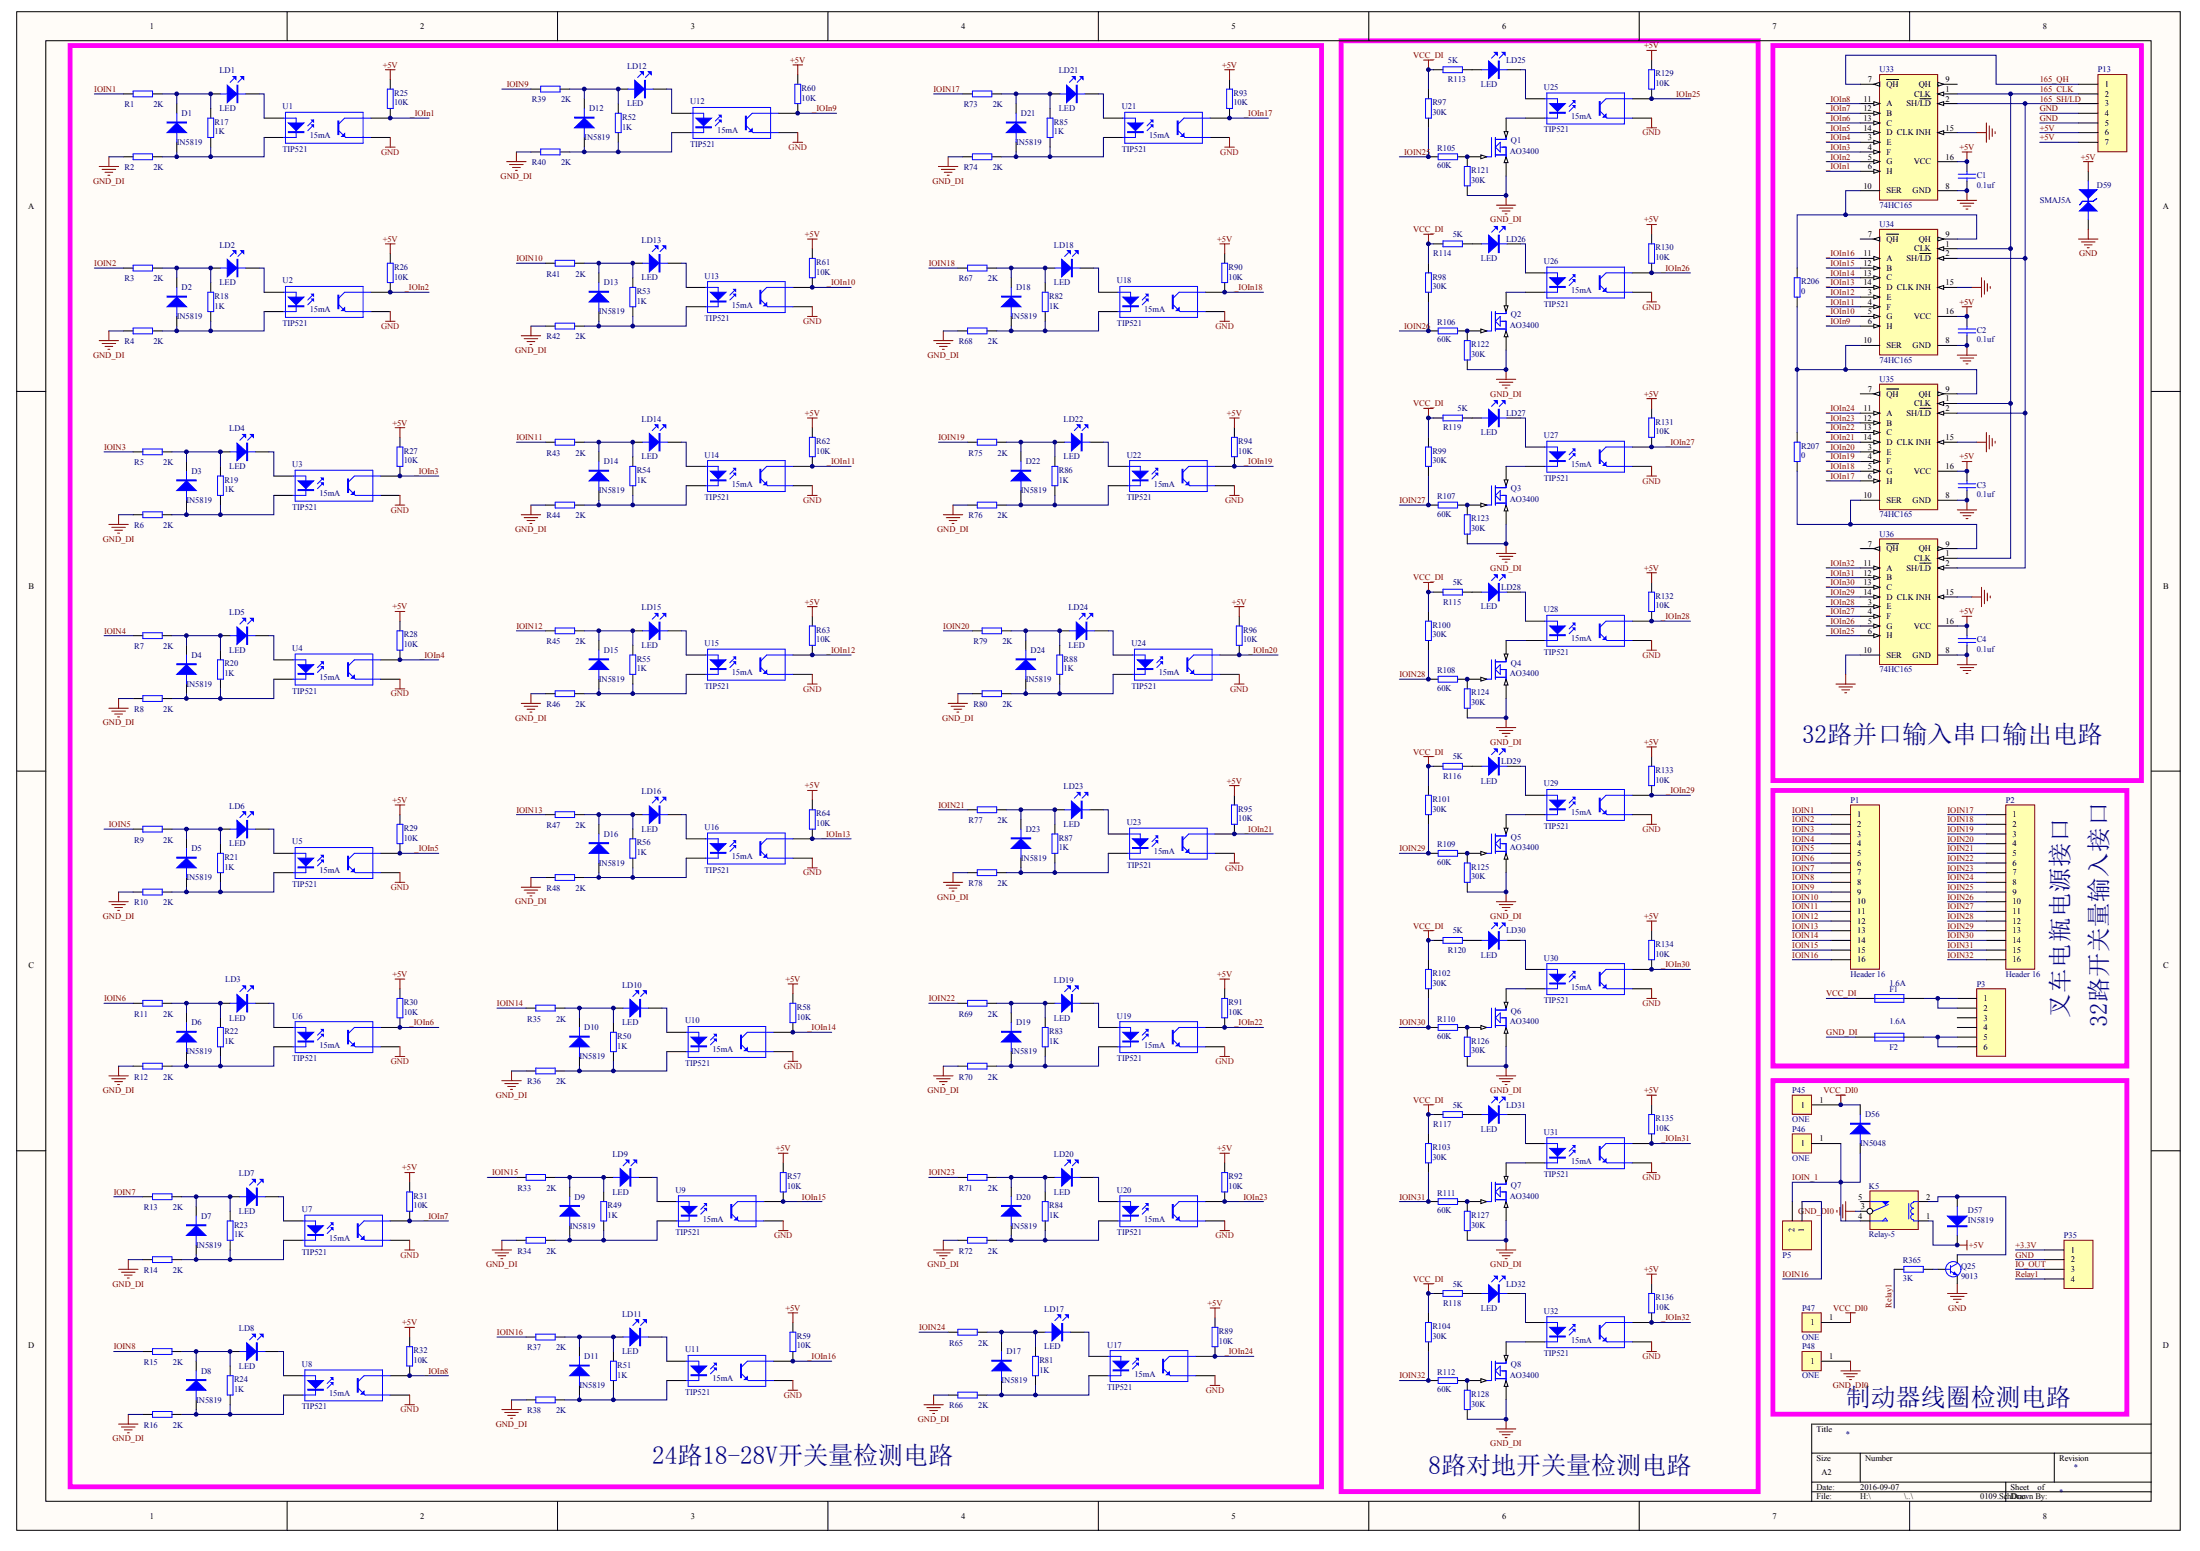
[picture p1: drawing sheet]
# Altium schematic sheet 如意硬件采集模块0831.SchDoc
size A2

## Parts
C1  0.1uf  [0603C-1]
C2  0.1uf  [0603C-1]
C3  0.1uf  [0603C-1]
C4  0.1uf  [0603C-1]
D1  IN5819  [DIODETP-5]
D2  IN5819  [DIODETP-5]
D3  IN5819  [DIODETP-5]
D4  IN5819  [DIODETP-5]
D5  IN5819  [DIODETP-5]
D6  IN5819  [DIODETP-5]
D7  IN5819  [DIODETP-5]
D8  IN5819  [DIODETP-5]
D9  IN5819  [DIODETP-5]
D10  IN5819  [DIODETP-5]
D11  IN5819  [DIODETP-5]
D12  IN5819  [DIODETP-5]
D13  IN5819  [DIODETP-5]
D14  IN5819  [DIODETP-5]
D15  IN5819  [DIODETP-5]
D16  IN5819  [DIODETP-5]
D17  IN5819  [DIODETP-5]
D18  IN5819  [DIODETP-5]
D19  IN5819  [DIODETP-5]
D20  IN5819  [DIODETP-5]
D21  IN5819  [DIODETP-5]
D22  IN5819  [DIODETP-5]
D23  IN5819  [DIODETP-5]
D24  IN5819  [DIODETP-5]
D56  IN5048  [DIODE-AXL]
D57  IN5819  [DIODETP-5]
D59  SMAJ5A  [SMB]
F1  1.6A  [1812]
F2  1.6A  [1812]
K5  Relay-5  [RELAYJL]
LD1  LED  [LED_Z1]
LD2  LED  [LED_Z1]
LD3  LED  [LED_Z1]
LD4  LED  [LED_Z1]
LD5  LED  [LED_Z1]
LD6  LED  [LED_Z1]
LD7  LED  [LED_Z1]
LD8  LED  [LED_Z1]
LD9  LED  [LED_Z1]
LD10  LED  [LED_Z1]
LD11  LED  [LED_Z1]
LD12  LED  [LED_Z1]
LD13  LED  [LED_Z1]
LD14  LED  [LED_Z1]
LD15  LED  [LED_Z1]
LD16  LED  [LED_Z1]
LD17  LED  [LED_Z1]
LD18  LED  [LED_Z1]
LD19  LED  [LED_Z1]
LD20  LED  [LED_Z1]
LD21  LED  [LED_Z1]
LD22  LED  [LED_Z1]
LD23  LED  [LED_Z1]
LD24  LED  [LED_Z1]
LD25  LED  [LED_Z1]
LD26  LED  [LED_Z1]
LD27  LED  [LED_Z1]
LD28  LED  [LED_Z1]
LD29  LED  [LED_Z1]
LD30  LED  [LED_Z1]
LD31  LED  [LED_Z1]
LD32  LED  [LED_Z1]
P1  Header 16  [KF3.96-16P]
P2  Header 16  [KF3.96-16P]
P3  Header 6  [HDR1X6]  (value not drawn)
P5  Header 2  [HDR2X1_A]  (value not drawn)
P13  Header 7  [HDR1X7]  (value not drawn)
P35  Header 4  [HDR1X4]  (value not drawn)
P45  ONE  [ONE]
P46  ONE  [ONE]
P47  ONE  [ONE]
P48  ONE  [ONE]
Q1  AO3400  [SOT23-JFET]
Q2  AO3400  [SOT23-JFET]
Q3  AO3400  [SOT23-JFET]
Q4  AO3400  [SOT23-JFET]
Q5  AO3400  [SOT23-JFET]
Q6  AO3400  [SOT23-JFET]
Q7  AO3400  [SOT23-JFET]
Q8  AO3400  [SOT23-JFET]
Q25  9013  [SOT23-BCE]
R1  2K  [0603R-1]
R2  2K  [0603R-1]
R3  2K  [0603R-1]
R4  2K  [0603R-1]
R5  2K  [0603R-1]
R6  2K  [0603R-1]
R7  2K  [0603R-1]
R8  2K  [0603R-1]
R9  2K  [0603R-1]
R10  2K  [0603R-1]
R11  2K  [0603R-1]
R12  2K  [0603R-1]
R13  2K  [0603R-1]
R14  2K  [0603R-1]
R15  2K  [0603R-1]
R16  2K  [0603R-1]
R17  1K  [0603R-1]
R18  1K  [0603R-1]
R19  1K  [0603R-1]
R20  1K  [0603R-1]
R21  1K  [0603R-1]
R22  1K  [0603R-1]
R23  1K  [0603R-1]
R24  1K  [0603R-1]
R25  10K  [0603R-1]
R26  10K  [0603R-1]
R27  10K  [0603R-1]
R28  10K  [0603R-1]
R29  10K  [0603R-1]
R30  10K  [0603R-1]
R31  10K  [0603R-1]
R32  10K  [0603R-1]
R33  2K  [0603R-1]
R34  2K  [0603R-1]
R35  2K  [0603R-1]
R36  2K  [0603R-1]
R37  2K  [0603R-1]
R38  2K  [0603R-1]
R39  2K  [0603R-1]
R40  2K  [0603R-1]
R41  2K  [0603R-1]
R42  2K  [0603R-1]
R43  2K  [0603R-1]
R44  2K  [0603R-1]
R45  2K  [0603R-1]
R46  2K  [0603R-1]
R47  2K  [0603R-1]
R48  2K  [0603R-1]
R49  1K  [0603R-1]
R50  1K  [0603R-1]
R51  1K  [0603R-1]
R52  1K  [0603R-1]
R53  1K  [0603R-1]
R54  1K  [0603R-1]
R55  1K  [0603R-1]
R56  1K  [0603R-1]
R57  10K  [0603R-1]
R58  10K  [0603R-1]
R59  10K  [0603R-1]
R60  10K  [0603R-1]
R61  10K  [0603R-1]
R62  10K  [0603R-1]
R63  10K  [0603R-1]
R64  10K  [0603R-1]
R65  2K  [0603R-1]
R66  2K  [0603R-1]
R67  2K  [0603R-1]
R68  2K  [0603R-1]
R69  2K  [0603R-1]
R70  2K  [0603R-1]
R71  2K  [0603R-1]
R72  2K  [0603R-1]
R73  2K  [0603R-1]
R74  2K  [0603R-1]
R75  2K  [0603R-1]
R76  2K  [0603R-1]
R77  2K  [0603R-1]
R78  2K  [0603R-1]
R79  2K  [0603R-1]
R80  2K  [0603R-1]
R81  1K  [0603R-1]
R82  1K  [0603R-1]
R83  1K  [0603R-1]
R84  1K  [0603R-1]
R85  1K  [0603R-1]
R86  1K  [0603R-1]
R87  1K  [0603R-1]
R88  1K  [0603R-1]
R89  10K  [0603R-1]
R90  10K  [0603R-1]
R91  10K  [0603R-1]
R92  10K  [0603R-1]
R93  10K  [0603R-1]
R94  10K  [0603R-1]
R95  10K  [0603R-1]
R96  10K  [0603R-1]
R97  30K  [0603R-1]
R98  30K  [0603R-1]
R99  30K  [0603R-1]
R100  30K  [0603R-1]
R101  30K  [0603R-1]
R102  30K  [0603R-1]
R103  30K  [0603R-1]
R104  30K  [0603R-1]
R105  60K  [0603R-1]
R106  60K  [0603R-1]
R107  60K  [0603R-1]
R108  60K  [0603R-1]
R109  60K  [0603R-1]
R110  60K  [0603R-1]
R111  60K  [0603R-1]
R112  60K  [0603R-1]
R113  5K  [0603R-1]
R114  5K  [0603R-1]
R115  5K  [0603R-1]
R116  5K  [0603R-1]
R117  5K  [0603R-1]
R118  5K  [0603R-1]
R119  5K  [0603R-1]
R120  5K  [0603R-1]
R121  30K  [0603R-1]
R122  30K  [0603R-1]
R123  30K  [0603R-1]
R124  30K  [0603R-1]
R125  30K  [0603R-1]
R126  30K  [0603R-1]
R127  30K  [0603R-1]
R128  30K  [0603R-1]
R129  10K  [0603R-1]
R130  10K  [0603R-1]
R131  10K  [0603R-1]
R132  10K  [0603R-1]
R133  10K  [0603R-1]
R134  10K  [0603R-1]
R135  10K  [0603R-1]
R136  10K  [0603R-1]
R206  0  [0603R-1]
R207  0  [0603R-1]
R365  3K  [0603R-1]
U1  TIP521  [DIP-4]
U2  TIP521  [DIP-4]
U3  TIP521  [DIP-4]
U4  TIP521  [DIP-4]
U5  TIP521  [DIP-4]
U6  TIP521  [DIP-4]
U7  TIP521  [DIP-4]
U8  TIP521  [DIP-4]
U9  TIP521  [DIP-4]
U10  TIP521  [DIP-4]
U11  TIP521  [DIP-4]
U12  TIP521  [DIP-4]
U13  TIP521  [DIP-4]
U14  TIP521  [DIP-4]
U15  TIP521  [DIP-4]
U16  TIP521  [DIP-4]
U17  TIP521  [DIP-4]
U18  TIP521  [DIP-4]
U19  TIP521  [DIP-4]
U20  TIP521  [DIP-4]
U21  TIP521  [DIP-4]
U22  TIP521  [DIP-4]
U23  TIP521  [DIP-4]
U24  TIP521  [DIP-4]
U25  TIP521  [DIP-4]
U26  TIP521  [DIP-4]
U27  TIP521  [DIP-4]
U28  TIP521  [DIP-4]
U29  TIP521  [DIP-4]
U30  TIP521  [DIP-4]
U31  TIP521  [DIP-4]
U32  TIP521  [DIP-4]
U33  74HC165  [DIP-16]
U34  74HC165  [DIP-16]
U35  74HC165  [DIP-16]
U36  74HC165  [DIP-16]

## Blocks framed on the sheet
24路18-28V开关量检测电路: D1-D24 LD1-LD24 R1-R96 U1-U24
8路对地开关量检测电路: LD25-LD32 Q1-Q8 R97-R136 U25-U32
32路并口输入串口输出电路: C1-C4 D59 P13 R206 R207 U33-U36
制动器线圈检测电路: D56 D57 K5 P5 P35 P45-P48 Q25 R365

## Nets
+5V: C1.2 C2.2 C3.2 C4.2 D57.2(K) D59.2(K) K5.1 P13.6 P13.7 R25.1 R26.1 R27.1 R28.1 R29.1 R30.1 R31.1 R32.1 R57.1 R58.1 R59.1 R60.1 R61.1 R62.1 R63.1 R64.1 R89.1 R90.1 R91.1 R92.1 R93.1 R94.1 R95.1 R96.1 R129.1 R130.1 R131.1 R132.1 R133.1 R134.1 R135.1 R136.1 U33.16(VCC) U34.16(VCC) U35.16(VCC) U36.16(VCC)
GND: C1.1 C2.1 C3.1 C4.1 D59.1(A) P13.4 P13.5 P35.2 Q25.E U1.3(E) U2.3(E) U3.3(E) U4.3(E) U5.3(E) U6.3(E) U7.3(E) U8.3(E) U9.3(E) U10.3(E) U11.3(E) U12.3(E) U13.3(E) U14.3(E) U15.3(E) U16.3(E) U17.3(E) U18.3(E) U19.3(E) U20.3(E) U21.3(E) U22.3(E) U23.3(E) U24.3(E) U25.3(E) U26.3(E) U27.3(E) U28.3(E) U29.3(E) U30.3(E) U31.3(E) U32.3(E) U33.8(GND) U33.15(CLK_INH) U34.8(GND) U34.15(CLK_INH) U35.8(GND) U35.15(CLK_INH) U36.8(GND) U36.10(SER) U36.15(CLK_INH)
GND_DI: F2.1 Q1.3(S) Q2.3(S) Q3.3(S) Q4.3(S) Q5.3(S) Q6.3(S) Q7.3(S) Q8.3(S) R2.1 R4.1 R6.1 R8.1 R10.1 R12.1 R14.1 R16.1 R34.1 R36.1 R38.1 R40.1 R42.1 R44.1 R46.1 R48.1 R66.1 R68.1 R70.1 R72.1 R74.1 R76.1 R78.1 R80.1 R121.1 R122.1 R123.1 R124.1 R125.1 R126.1 R127.1 R128.1
GND_DI0: K5.3 P48.1
VCC_DI: F1.1 R97.2 R98.2 R99.2 R100.2 R101.2 R102.2 R103.2 R104.2 R113.1 R114.1 R115.1 R116.1 R117.1 R118.1 R119.1 R120.1
VCC_DI0: D56.2(K) P45.1 P47.1
165_CLK: P13.2 U33.1(CLK) U34.1(CLK) U35.1(CLK) U36.1(CLK)
165_QH: P13.1 U33.7(~{QH})
165_SH/LD: P13.3 U33.2(SH/~{LD}) U34.2(SH/~{LD}) U35.2(SH/~{LD}) U36.2(SH/~{LD})
+3.3V: P35.1
_IOIn1: R25.2 U1.4(C) U33.6(H)
_IOIn2: R26.2 U2.4(C) U33.5(G)
_IOIn3: R27.2 U3.4(C) U33.4(F)
_IOIn4: R28.2 U4.4(C) U33.3(E)
_IOIn5: R29.2 U5.4(C) U33.14(D)
_IOIn6: R30.2 U6.4(C) U33.13(C)
_IOIn7: R31.2 U7.4(C) U33.12(B)
_IOIn8: R32.2 U8.4(C) U33.11(A)
_IOIn9: R60.2 U12.4(C) U34.6(H)
_IOIn10: R61.2 U13.4(C) U34.5(G)
_IOIn11: R62.2 U14.4(C) U34.4(F)
_IOIn12: R63.2 U15.4(C) U34.3(E)
_IOIn13: R64.2 U16.4(C) U34.14(D)
_IOIn14: R58.2 U10.4(C) U34.13(C)
_IOIn15: R57.2 U9.4(C) U34.12(B)
_IOIn16: R59.2 U11.4(C) U34.11(A)
_IOIn17: R93.2 U21.4(C) U35.6(H)
_IOIn18: R90.2 U18.4(C) U35.5(G)
_IOIn19: R94.2 U22.4(C) U35.4(F)
_IOIn20: R96.2 U24.4(C) U35.3(E)
_IOIn21: R95.2 U23.4(C) U35.14(D)
_IOIn22: R91.2 U19.4(C) U35.13(C)
_IOIn23: R92.2 U20.4(C) U35.12(B)
_IOIn24: R89.2 U17.4(C) U35.11(A)
_IOIn25: R129.2 U25.4(C) U36.6(H)
_IOIn26: R130.2 U26.4(C) U36.5(G)
_IOIn27: R131.2 U27.4(C) U36.4(F)
_IOIn28: R132.2 U28.4(C) U36.3(E)
_IOIn29: R133.2 U29.4(C) U36.14(D)
_IOIn30: R134.2 U30.4(C) U36.13(C)
_IOIn31: R135.2 U31.4(C) U36.12(B)
_IOIn32: R136.2 U32.4(C) U36.11(A)
IO_OUT: P35.3
IOIN1: P1.1 R1.1
IOIN2: P1.2 R3.1
IOIN3: P1.3 R5.1
IOIN4: P1.4 R7.1
IOIN5: P1.5 R9.1
IOIN6: P1.6 R11.1
IOIN7: P1.7 R13.1
IOIN8: P1.8 R15.1
IOIN9: P1.9 R39.1
IOIN10: P1.10 R41.1
IOIN11: P1.11 R43.1
IOIN12: P1.12 R45.1
IOIN13: P1.13 R47.1
IOIN14: P1.14 R35.1
IOIN15: P1.15 R33.1
IOIN16: P1.16 P5.1 R37.1
IOIN17: P2.1 R73.1
IOIN18: P2.2 R67.1
IOIN19: P2.3 R75.1
IOIN20: P2.4 R79.1
IOIN21: P2.5 R77.1
IOIN22: P2.6 R69.1
IOIN23: P2.7 R71.1
IOIN24: P2.8 R65.1
IOIN25: P2.9 R97.1 R105.1
IOIN26: P2.10 R98.1 R106.1
IOIN27: P2.11 R99.1 R107.1
IOIN28: P2.12 R100.1 R108.1
IOIN29: P2.13 R101.1 R109.1
IOIN30: P2.14 R102.1 R110.1
IOIN31: P2.15 R103.1 R111.1
IOIN32: P2.16 R104.1 R112.1
IOIN_1: D56.1(A) K5.4 P5.2 P46.1
Relay1: P35.4 R365.2
NetD1_1: D1.1(A) R2.2 R17.1 U1.2(K)
NetD1_2: D1.2(K) LD1.1 R1.2 R17.2
NetD2_1: D2.1(A) R4.2 R18.1 U2.2(K)
NetD2_2: D2.2(K) LD2.1 R3.2 R18.2
NetD3_1: D3.1(A) R6.2 R19.1 U3.2(K)
NetD3_2: D3.2(K) LD4.1 R5.2 R19.2
NetD4_1: D4.1(A) R8.2 R20.1 U4.2(K)
NetD4_2: D4.2(K) LD5.1 R7.2 R20.2
NetD5_1: D5.1(A) R10.2 R21.1 U5.2(K)
NetD5_2: D5.2(K) LD6.1 R9.2 R21.2
NetD6_1: D6.1(A) R12.2 R22.1 U6.2(K)
NetD6_2: D6.2(K) LD3.1 R11.2 R22.2
NetD7_1: D7.1(A) R14.2 R23.1 U7.2(K)
NetD7_2: D7.2(K) LD7.1 R13.2 R23.2
NetD8_1: D8.1(A) R16.2 R24.1 U8.2(K)
NetD8_2: D8.2(K) LD8.1 R15.2 R24.2
NetD9_1: D9.1(A) R34.2 R49.1 U9.2(K)
NetD9_2: D9.2(K) LD9.1 R33.2 R49.2
NetD10_1: D10.1(A) R36.2 R50.1 U10.2(K)
NetD10_2: D10.2(K) LD10.1 R35.2 R50.2
NetD11_1: D11.1(A) R38.2 R51.1 U11.2(K)
NetD11_2: D11.2(K) LD11.1 R37.2 R51.2
NetD12_1: D12.1(A) R40.2 R52.1 U12.2(K)
NetD12_2: D12.2(K) LD12.1 R39.2 R52.2
NetD13_1: D13.1(A) R42.2 R53.1 U13.2(K)
NetD13_2: D13.2(K) LD13.1 R41.2 R53.2
NetD14_1: D14.1(A) R44.2 R54.1 U14.2(K)
NetD14_2: D14.2(K) LD14.1 R43.2 R54.2
NetD15_1: D15.1(A) R46.2 R55.1 U15.2(K)
NetD15_2: D15.2(K) LD15.1 R45.2 R55.2
NetD16_1: D16.1(A) R48.2 R56.1 U16.2(K)
NetD16_2: D16.2(K) LD16.1 R47.2 R56.2
NetD17_1: D17.1(A) R66.2 R81.1 U17.2(K)
NetD17_2: D17.2(K) LD17.1 R65.2 R81.2
NetD18_1: D18.1(A) R68.2 R82.1 U18.2(K)
NetD18_2: D18.2(K) LD18.1 R67.2 R82.2
NetD19_1: D19.1(A) R70.2 R83.1 U19.2(K)
NetD19_2: D19.2(K) LD19.1 R69.2 R83.2
NetD20_1: D20.1(A) R72.2 R84.1 U20.2(K)
NetD20_2: D20.2(K) LD20.1 R71.2 R84.2
NetD21_1: D21.1(A) R74.2 R85.1 U21.2(K)
NetD21_2: D21.2(K) LD21.1 R73.2 R85.2
NetD22_1: D22.1(A) R76.2 R86.1 U22.2(K)
NetD22_2: D22.2(K) LD22.1 R75.2 R86.2
NetD23_1: D23.1(A) R78.2 R87.1 U23.2(K)
NetD23_2: D23.2(K) LD23.1 R77.2 R87.2
NetD24_1: D24.1(A) R80.2 R88.1 U24.2(K)
NetD24_2: D24.2(K) LD24.1 R79.2 R88.2
NetD57_1: D57.1(A) K5.2 Q25.C
NetF1_2: F1.2 P3.1 P3.2
NetF2_2: F2.2 P3.5 P3.6
NetLD1_2: LD1.2 U1.1(A)
NetLD2_2: LD2.2 U2.1(A)
NetLD3_2: LD3.2 U6.1(A)
NetLD4_2: LD4.2 U3.1(A)
NetLD5_2: LD5.2 U4.1(A)
NetLD6_2: LD6.2 U5.1(A)
NetLD7_2: LD7.2 U7.1(A)
NetLD8_2: LD8.2 U8.1(A)
NetLD9_2: LD9.2 U9.1(A)
NetLD10_2: LD10.2 U10.1(A)
NetLD11_2: LD11.2 U11.1(A)
NetLD12_2: LD12.2 U12.1(A)
NetLD13_2: LD13.2 U13.1(A)
NetLD14_2: LD14.2 U14.1(A)
NetLD15_2: LD15.2 U15.1(A)
NetLD16_2: LD16.2 U16.1(A)
NetLD17_2: LD17.2 U17.1(A)
NetLD18_2: LD18.2 U18.1(A)
NetLD19_2: LD19.2 U19.1(A)
NetLD20_2: LD20.2 U20.1(A)
NetLD21_2: LD21.2 U21.1(A)
NetLD22_2: LD22.2 U22.1(A)
NetLD23_2: LD23.2 U23.1(A)
NetLD24_2: LD24.2 U24.1(A)
NetLD25_1: LD25.1 R113.2
NetLD25_2: LD25.2 U25.1(A)
NetLD26_1: LD26.1 R114.2
NetLD26_2: LD26.2 U26.1(A)
NetLD27_1: LD27.1 R119.2
NetLD27_2: LD27.2 U27.1(A)
NetLD28_1: LD28.1 R115.2
NetLD28_2: LD28.2 U28.1(A)
NetLD29_1: LD29.1 R116.2
NetLD29_2: LD29.2 U29.1(A)
NetLD30_1: LD30.1 R120.2
NetLD30_2: LD30.2 U30.1(A)
NetLD31_1: LD31.1 R117.2
NetLD31_2: LD31.2 U31.1(A)
NetLD32_1: LD32.1 R118.2
NetLD32_2: LD32.2 U32.1(A)
NetQ1_1: Q1.1(G) R105.2 R121.2
NetQ1_2: Q1.2(D) U25.2(K)
NetQ2_1: Q2.1(G) R106.2 R122.2
NetQ2_2: Q2.2(D) U26.2(K)
NetQ3_1: Q3.1(G) R107.2 R123.2
NetQ3_2: Q3.2(D) U27.2(K)
NetQ4_1: Q4.1(G) R108.2 R124.2
NetQ4_2: Q4.2(D) U28.2(K)
NetQ5_1: Q5.1(G) R109.2 R125.2
NetQ5_2: Q5.2(D) U29.2(K)
NetQ6_1: Q6.1(G) R110.2 R126.2
NetQ6_2: Q6.2(D) U30.2(K)
NetQ7_1: Q7.1(G) R111.2 R127.2
NetQ7_2: Q7.2(D) U31.2(K)
NetQ8_1: Q8.1(G) R112.2 R128.2
NetQ8_2: Q8.2(D) U32.2(K)
NetQ25_B: Q25.B R365.1
NetR206_1: R206.1 U33.10(SER) U34.9(QH)
NetR206_2: R206.2 R207.1 U34.10(SER) U35.9(QH)
NetR207_2: R207.2 U35.10(SER) U36.9(QH)

Not connected (* = marked no-connect by the designer): K5 5; P3 3 4; U33 9(QH); U34 7(~{QH}); U35 7(~{QH}); U36 7(~{QH})

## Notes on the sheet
- (near U1) 15mA
- (near U12) 15mA
- (near U21) 15mA
- (near U25) 15mA
- (near U26) 15mA
- (near U2) 15mA
- (near U13) 15mA
- (near U18) 15mA
- (near U14) 15mA
- (near U22) 15mA
- (near U27) 15mA
- (near U3) 15mA
- (near U4) 15mA
- (near U15) 15mA
- (near U24) 15mA
- (near U28) 15mA
- (near U29) 15mA
- (near U5) 15mA
- (near U16) 15mA
- (near U23) 15mA
- (near U30) 15mA
- 叉车电瓶电源接口
- (near U6) 15mA
- (near U10) 15mA
- (near U19) 15mA
- 32路开关量输入接口
- (near U31) 15mA
- (near U7) 15mA
- (near U9) 15mA
- (near U20) 15mA
- (near U32) 15mA
- (near U8) 15mA
- (near U11) 15mA
- (near U17) 15mA
